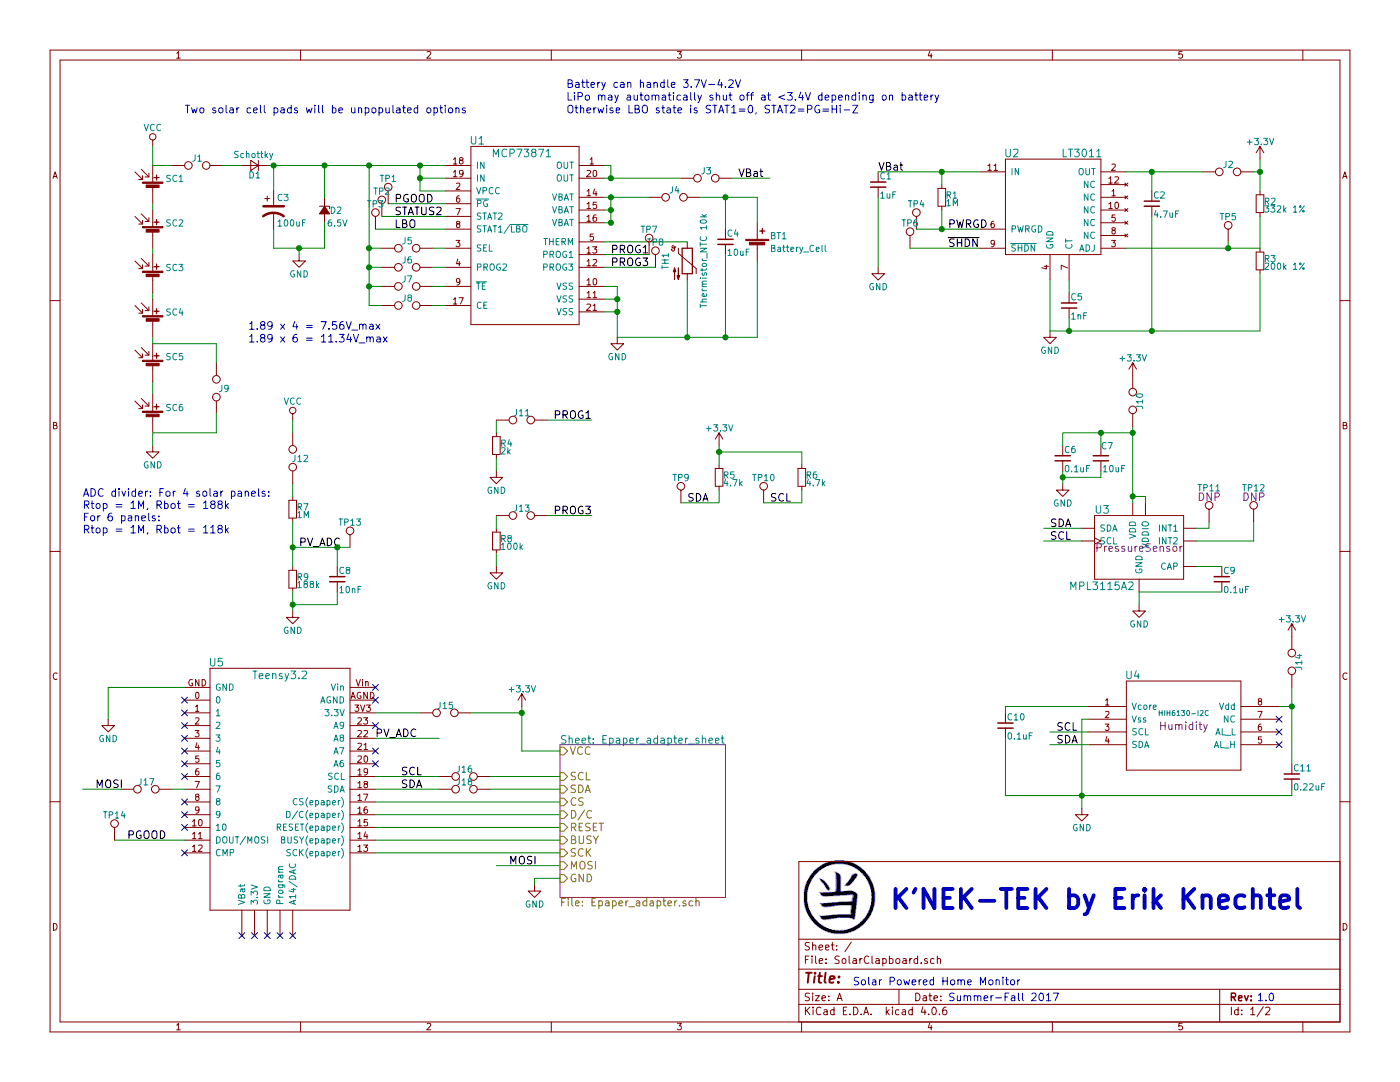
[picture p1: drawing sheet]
EESchema Schematic File Version 2
LIBS:SolarClapboard-rescue
LIBS:power
LIBS:device
LIBS:transistors
LIBS:conn
LIBS:linear
LIBS:regul
LIBS:74xx
LIBS:cmos4000
LIBS:adc-dac
LIBS:memory
LIBS:xilinx
LIBS:microcontrollers
LIBS:dsp
LIBS:microchip
LIBS:analog_switches
LIBS:motorola
LIBS:texas
LIBS:intel
LIBS:audio
LIBS:interface
LIBS:digital-audio
LIBS:philips
LIBS:display
LIBS:cypress
LIBS:siliconi
LIBS:opto
LIBS:atmel
LIBS:contrib
LIBS:valves
LIBS:74xgxx
LIBS:ac-dc
LIBS:actel
LIBS:allegro
LIBS:Altera
LIBS:analog_devices
LIBS:battery_management
LIBS:bbd
LIBS:bosch
LIBS:brooktre
LIBS:cmos_ieee
LIBS:dc-dc
LIBS:diode
LIBS:elec-unifil
LIBS:ESD_Protection
LIBS:ftdi
LIBS:gennum
LIBS:graphic
LIBS:hc11
LIBS:ir
LIBS:Lattice
LIBS:leds
LIBS:logo
LIBS:maxim
LIBS:mechanical
LIBS:microchip_dspic33dsc
LIBS:microchip_pic10mcu
LIBS:microchip_pic12mcu
LIBS:microchip_pic16mcu
LIBS:microchip_pic18mcu
LIBS:microchip_pic24mcu
LIBS:microchip_pic32mcu
LIBS:modules
LIBS:motor_drivers
LIBS:motors
LIBS:msp430
LIBS:nordicsemi
LIBS:nxp
LIBS:nxp_armmcu
LIBS:onsemi
LIBS:Oscillators
LIBS:Power_Management
LIBS:powerint
LIBS:pspice
LIBS:references
LIBS:relays
LIBS:rfcom
LIBS:sensors
LIBS:silabs
LIBS:stm8
LIBS:stm32
LIBS:supertex
LIBS:switches
LIBS:transf
LIBS:triac_thyristor
LIBS:ttl_ieee
LIBS:video
LIBS:wiznet
LIBS:Worldsemi
LIBS:Xicor
LIBS:zetex
LIBS:Zilog
LIBS:mpl3115a2
LIBS:HIH6130-I2C
LIBS:ltc3588-cache
LIBS:hmc5883l
LIBS:teensy32_epaper
LIBS:EPD215
LIBS:SolarClapboard-cache
EELAYER 25 0
EELAYER END
$Descr A 11000 8500
encoding utf-8
Sheet 1 2
Title ""
Date ""
Rev ""
Comp ""
Comment1 ""
Comment2 ""
Comment3 ""
Comment4 ""
$EndDescr
$Comp
L MPL3115A2 U3
U 1 1
P 8950 4300
F 0 "U3" H 8600 4600 60  0000 L CNN
F 1 "MPL3115A2" H 8400 4000 60  0000 L CNN
F 2 "CustomFootprints:LGA-8_3x5mm_Pitch1.25mm_handsolder" H 10200 2550 60  0001 C CNN
F 3 "" H 10200 2550 60  0000 C CNN
F 4 "PressureSensor" H 8950 4300 60  0000 C CNN "Field4"
	1    8950 4300
	1    0    0    -1  
$EndComp
$Comp
L HIH6130-I2C U4
U 1 1
P 9300 5700
F 0 "U4" H 8900 6100 60  0000 C CNN
F 1 "HIH6130-I2C" H 9300 5800 40  0000 C CNN
F 2 "Housings_SOIC:SO-8_5.3x6.2mm_Pitch1.27mm" H 9300 5700 25  0001 C CNN
F 3 "DOCUMENTATION" H 9300 5700 25  0001 C CNN
F 4 "Humidity" H 9300 5700 60  0000 C CNN "Field4"
	1    9300 5700
	1    0    0    -1  
$EndComp
$Comp
L GND #PWR01
U 1 1
P 8950 4750
F 0 "#PWR01" H 8950 4500 50  0001 C CNN
F 1 "GND" H 8950 4600 50  0000 C CNN
F 2 "" H 8950 4750 50  0001 C CNN
F 3 "" H 8950 4750 50  0001 C CNN
	1    8950 4750
	1    0    0    -1  
$EndComp
$Comp
L Solar_Cell SC1
U 1 1
P 1200 1500
F 0 "SC1" H 1300 1600 50  0000 L CNN
F 1 "Solar_Cell" H 1300 1500 50  0001 L CNN
F 2 "CustomFootprints:MONO_SOLAR_CELL_22MMx7MM_KXOB22-04X3F" V 1200 1560 50  0001 C CNN
F 3 "IXYS SLMD480H12L" H 1600 1400 50  0001 C CNN
F 4 "1.89V" H 1200 1500 60  0001 C CNN "Max_Voltage"
F 5 "15mA" H 1200 1500 60  0001 C CNN "Max_Current"
F 6 "KXOB22-04X3F" H 1200 1500 50  0001 C CNN "MFG_PN"
	1    1200 1500
	1    0    0    -1  
$EndComp
Text Notes 6700 7750 0    60   ~ 0
Solar Powered Home Monitor
Text Notes 7450 7875 0    60   ~ 0
Summer-Fall 2017
Text Notes 7000 7150 0    150  ~ 30
K'NEK-TEK by Erik Knechtel
$Comp
L Teensy3.2 U5
U 1 1
P 2200 6150
F 0 "U5" H 1700 7100 60  0000 C CNN
F 1 "Teensy3.2" H 2200 7000 60  0000 C CNN
F 2 "CustomFootprints:Teensy_Header_Straight_2x14_Pitch2.54mm" H 1700 7100 60  0001 C CNN
F 3 "" H 1700 7100 60  0001 C CNN
	1    2200 6150
	1    0    0    -1  
$EndComp
Wire Wire Line
	2950 6300 4400 6300
Wire Wire Line
	2950 6400 4400 6400
Wire Wire Line
	2950 6500 4400 6500
Wire Wire Line
	1450 6600 900  6600
Text Label 1000 6600 0    60   ~ 0
PGOOD
Wire Wire Line
	4400 6800 3900 6800
Text Label 4000 6800 0    60   ~ 0
MOSI
Text Label 750  6200 0    60   ~ 0
MOSI
Wire Wire Line
	2950 5800 3450 5800
Wire Wire Line
	850  5400 1450 5400
Text Label 2950 5800 0    60   ~ 0
PV_ADC
NoConn ~ 1900 7350
NoConn ~ 2000 7350
NoConn ~ 2100 7350
NoConn ~ 2200 7350
NoConn ~ 2300 7350
NoConn ~ 1450 6500
NoConn ~ 1450 6400
NoConn ~ 1450 6300
NoConn ~ 1450 6100
NoConn ~ 1450 5900
NoConn ~ 1450 5800
NoConn ~ 1450 5700
NoConn ~ 1450 5600
NoConn ~ 2950 5400
NoConn ~ 2950 5500
NoConn ~ 2950 5700
NoConn ~ 2950 5900
NoConn ~ 2950 6000
Text Label 3900 6100 0    60   ~ 0
SCL
Text Label 3900 6200 0    60   ~ 0
SDA
Wire Wire Line
	8500 4150 8200 4150
Wire Wire Line
	8500 4250 8200 4250
Wire Wire Line
	8550 5750 8250 5750
Wire Wire Line
	8550 5850 8250 5850
Wire Wire Line
	10050 5550 10150 5550
Wire Wire Line
	10150 5400 10150 6000
Wire Wire Line
	8550 5650 8500 5650
Wire Wire Line
	8500 5650 8500 6350
Text Label 8300 5750 0    60   ~ 0
SCL
Text Label 8300 5850 0    60   ~ 0
SDA
Text Label 8250 4150 0    60   ~ 0
SDA
Text Label 8250 4250 0    60   ~ 0
SCL
Wire Wire Line
	8950 4750 8950 4650
NoConn ~ 10050 5650
NoConn ~ 10050 5750
NoConn ~ 10050 5850
Text Notes 9875 7875 0    60   ~ 0
1.0
Wire Wire Line
	850  5400 850  5650
NoConn ~ 1450 6700
NoConn ~ 1450 6000
$Comp
L MCP73871-RESCUE-SolarClapboard U1
U 1 1
P 4050 1000
F 0 "U1" H 3750 900 60  0000 C CNN
F 1 "MCP73871" H 4100 800 60  0000 C CNN
F 2 "Housings_DFN_QFN:QFN-20-1EP_4x4mm_Pitch0.5mm" H 4050 1000 60  0001 C CNN
F 3 "" H 4050 1000 60  0001 C CNN
	1    4050 1000
	1    0    0    -1  
$EndComp
Wire Wire Line
	3500 1400 3300 1400
Wire Wire Line
	2900 1300 2900 2400
Connection ~ 2900 1300
Wire Wire Line
	3300 1500 3500 1500
Wire Wire Line
	4750 2450 4850 2450
Wire Wire Line
	4850 2250 4850 2650
Wire Wire Line
	4750 2350 4850 2350
Connection ~ 4850 2450
Wire Wire Line
	4750 2250 4850 2250
Connection ~ 4850 2350
Wire Wire Line
	1200 2300 1200 2350
$Comp
L Battery_Cell BT1
U 1 1
P 5950 1950
F 0 "BT1" H 6050 2050 50  0000 L CNN
F 1 "Battery_Cell" H 6050 1950 50  0000 L CNN
F 2 "Connectors_JST:JST_PH_S2B-PH-SM4-TB_02x2.00mm_Angled" V 5950 2010 50  0001 C CNN
F 3 "" V 5950 2010 50  0001 C CNN
	1    5950 1950
	1    0    0    -1  
$EndComp
Wire Wire Line
	4750 1650 4800 1650
Wire Wire Line
	4800 1550 4800 1750
Connection ~ 4800 1750
Connection ~ 4800 1650
Connection ~ 4800 1550
Wire Wire Line
	4750 1300 4800 1300
Wire Wire Line
	4800 1300 4800 1400
Wire Wire Line
	4750 1400 5350 1400
Connection ~ 4800 1400
Text Label 5800 1400 0    60   ~ 0
VBat
$Comp
L Thermistor_NTC TH1
U 1 1
P 5400 2050
F 0 "TH1" V 5225 2050 50  0000 C CNN
F 1 "Thermistor_NTC 10k" V 5525 2050 50  0000 C CNN
F 2 "Resistors_THT:R_Axial_DIN0204_L3.6mm_D1.6mm_P2.54mm_Vertical" H 5400 2100 50  0001 C CNN
F 3 "" H 5400 2100 50  0001 C CNN
	1    5400 2050
	1    0    0    -1  
$EndComp
Wire Wire Line
	4800 1750 4750 1750
Wire Wire Line
	5950 1550 5950 1750
Wire Wire Line
	4750 1900 5400 1900
Wire Wire Line
	5400 2200 5400 2650
Wire Wire Line
	4850 2650 5950 2650
Wire Wire Line
	5950 2650 5950 2050
Connection ~ 5400 2650
$Comp
L CP1 C3
U 1 1
P 2150 1650
F 0 "C3" H 2175 1750 50  0000 L CNN
F 1 "100uF" H 2175 1550 50  0000 L CNN
F 2 "Capacitors_THT:CP_Radial_D5.0mm_P2.00mm" H 2150 1650 50  0001 C CNN
F 3 "" H 2150 1650 50  0001 C CNN
	1    2150 1650
	1    0    0    -1  
$EndComp
$Comp
L D_Zener_Small_ALT D2
U 1 1
P 2550 1650
F 0 "D2" V 2550 1740 50  0000 C CNN
F 1 "6.5V" V 2650 1750 50  0000 C CNN
F 2 "Diodes_SMD:D_SOD-323_HandSoldering" V 2550 1650 50  0001 C CNN
F 3 "" V 2550 1650 50  0001 C CNN
F 4 "DDZ6V8ASF-7" V 2550 1650 60  0001 C CNN "MFG_PN"
	1    2550 1650
	0    1    1    0   
$EndComp
Connection ~ 2350 1950
Connection ~ 2900 2250
Connection ~ 2900 2100
Connection ~ 2900 1950
Wire Wire Line
	3300 1300 3300 1500
Connection ~ 3300 1400
Connection ~ 3300 1300
Wire Wire Line
	3500 1600 3050 1600
Text Label 3100 1600 0    60   ~ 0
PGOOD
Wire Wire Line
	3000 1700 3500 1700
Wire Wire Line
	2950 1800 3500 1800
Text Label 3100 1700 0    60   ~ 0
STATUS2
Text Label 3100 1800 0    60   ~ 0
LBO
$Comp
L R_Small R7
U 1 1
P 2300 4000
F 0 "R7" H 2330 4020 50  0000 L CNN
F 1 "1M" H 2330 3960 50  0000 L CNN
F 2 "Resistors_SMD:R_1206_HandSoldering" H 2300 4000 50  0001 C CNN
F 3 "" H 2300 4000 50  0001 C CNN
	1    2300 4000
	1    0    0    -1  
$EndComp
$Comp
L R_Small R9
U 1 1
P 2300 4550
F 0 "R9" H 2330 4570 50  0000 L CNN
F 1 "188k" H 2330 4510 50  0000 L CNN
F 2 "Resistors_SMD:R_1206_HandSoldering" H 2300 4550 50  0001 C CNN
F 3 "" H 2300 4550 50  0001 C CNN
	1    2300 4550
	1    0    0    -1  
$EndComp
Wire Wire Line
	2300 4100 2300 4450
Wire Wire Line
	2300 4650 2300 4800
$Comp
L VCC #PWR02
U 1 1
P 1200 1150
F 0 "#PWR02" H 1200 1000 50  0001 C CNN
F 1 "VCC" H 1200 1300 50  0000 C CNN
F 2 "" H 1200 1150 50  0001 C CNN
F 3 "" H 1200 1150 50  0001 C CNN
	1    1200 1150
	1    0    0    -1  
$EndComp
$Comp
L VCC #PWR03
U 1 1
P 2300 3300
F 0 "#PWR03" H 2300 3150 50  0001 C CNN
F 1 "VCC" H 2300 3450 50  0000 C CNN
F 2 "" H 2300 3300 50  0001 C CNN
F 3 "" H 2300 3300 50  0001 C CNN
	1    2300 3300
	1    0    0    -1  
$EndComp
Wire Wire Line
	2300 4300 2750 4300
Connection ~ 2300 4300
Text Label 2350 4300 0    60   ~ 0
PV_ADC
$Comp
L C_Small C4
U 1 1
P 5700 1900
F 0 "C4" H 5710 1970 50  0000 L CNN
F 1 "10uF" H 5710 1820 50  0000 L CNN
F 2 "Capacitors_THT:CP_Radial_D5.0mm_P2.00mm" H 5700 1900 50  0001 C CNN
F 3 "" H 5700 1900 50  0001 C CNN
	1    5700 1900
	1    0    0    -1  
$EndComp
Wire Wire Line
	5700 1800 5700 1550
Connection ~ 5700 1550
Wire Wire Line
	5700 2000 5700 2650
Connection ~ 5700 2650
$Sheet
S 4400 5850 1300 1200
U 59C3E829
F0 "Epaper_adapter_sheet" 60
F1 "Epaper_adapter.sch" 60
F2 "GND" I L 4400 6900 60 
F3 "SCL" I L 4400 6100 60 
F4 "SDA" I L 4400 6200 60 
F5 "CS" I L 4400 6300 60 
F6 "D/C" I L 4400 6400 60 
F7 "RESET" I L 4400 6500 60 
F8 "BUSY" I L 4400 6600 60 
F9 "SCK" I L 4400 6700 60 
F10 "MOSI" I L 4400 6800 60 
F11 "VCC" I L 4400 5900 60 
$EndSheet
$Comp
L GND #PWR04
U 1 1
P 8500 6350
F 0 "#PWR04" H 8500 6100 50  0001 C CNN
F 1 "GND" H 8500 6200 50  0000 C CNN
F 2 "" H 8500 6350 50  0001 C CNN
F 3 "" H 8500 6350 50  0001 C CNN
	1    8500 6350
	1    0    0    -1  
$EndComp
$Comp
L GND #PWR05
U 1 1
P 850 5650
F 0 "#PWR05" H 850 5400 50  0001 C CNN
F 1 "GND" H 850 5500 50  0000 C CNN
F 2 "" H 850 5650 50  0001 C CNN
F 3 "" H 850 5650 50  0001 C CNN
	1    850  5650
	1    0    0    -1  
$EndComp
$Comp
L GND #PWR06
U 1 1
P 4200 6950
F 0 "#PWR06" H 4200 6700 50  0001 C CNN
F 1 "GND" H 4200 6800 50  0000 C CNN
F 2 "" H 4200 6950 50  0001 C CNN
F 3 "" H 4200 6950 50  0001 C CNN
	1    4200 6950
	1    0    0    -1  
$EndComp
$Comp
L GND #PWR07
U 1 1
P 2300 4800
F 0 "#PWR07" H 2300 4550 50  0001 C CNN
F 1 "GND" H 2300 4650 50  0000 C CNN
F 2 "" H 2300 4800 50  0001 C CNN
F 3 "" H 2300 4800 50  0001 C CNN
	1    2300 4800
	1    0    0    -1  
$EndComp
$Comp
L GND #PWR08
U 1 1
P 4850 2650
F 0 "#PWR08" H 4850 2400 50  0001 C CNN
F 1 "GND" H 4850 2500 50  0000 C CNN
F 2 "" H 4850 2650 50  0001 C CNN
F 3 "" H 4850 2650 50  0001 C CNN
	1    4850 2650
	1    0    0    -1  
$EndComp
$Comp
L GND #PWR09
U 1 1
P 2350 2000
F 0 "#PWR09" H 2350 1750 50  0001 C CNN
F 1 "GND" H 2350 1850 50  0000 C CNN
F 2 "" H 2350 2000 50  0001 C CNN
F 3 "" H 2350 2000 50  0001 C CNN
	1    2350 2000
	1    0    0    -1  
$EndComp
$Comp
L GND #PWR010
U 1 1
P 1200 3500
F 0 "#PWR010" H 1200 3250 50  0001 C CNN
F 1 "GND" H 1200 3350 50  0000 C CNN
F 2 "" H 1200 3500 50  0001 C CNN
F 3 "" H 1200 3500 50  0001 C CNN
	1    1200 3500
	1    0    0    -1  
$EndComp
Text Notes 4450 700  0    60   ~ 0
Battery can handle 3.7V-4.2V
$Comp
L D_Small D1
U 1 1
P 2000 1300
F 0 "D1" H 1950 1380 50  0000 L CNN
F 1 "Schottky" H 1850 1220 50  0000 L CNN
F 2 "Diodes_SMD:D_SOD-323_HandSoldering" V 2000 1300 50  0001 C CNN
F 3 "" V 2000 1300 50  0001 C CNN
F 4 "CUS08F30,H3F" H 2000 1300 60  0001 C CNN "MFG_PN"
	1    2000 1300
	-1   0    0    1   
$EndComp
Wire Wire Line
	4100 5550 4100 5900
Wire Wire Line
	4100 5900 4400 5900
Wire Wire Line
	2950 6600 4400 6600
Wire Wire Line
	2950 6700 4400 6700
Wire Wire Line
	4200 6950 4200 6900
Wire Wire Line
	4200 6900 4400 6900
Wire Wire Line
	8900 3350 8900 3950
Wire Wire Line
	9000 3950 9000 3900
Wire Wire Line
	9000 3900 8900 3900
Connection ~ 8900 3900
$Comp
L TEST_1P TP11
U 1 1
P 9500 4100
F 0 "TP11" H 9500 4370 50  0000 C CNN
F 1 "TEST_1P" H 9500 4300 50  0001 C CNN
F 2 "CustomFootprints:TestPointHole" H 9700 4100 50  0001 C CNN
F 3 "" H 9700 4100 50  0001 C CNN
F 4 "DNP" H 9500 4300 60  0000 C CNN "DNP"
	1    9500 4100
	1    0    0    -1  
$EndComp
Wire Wire Line
	9400 4150 9500 4150
Wire Wire Line
	9500 4150 9500 4100
Wire Wire Line
	9400 4250 9850 4250
Wire Wire Line
	9850 4250 9850 4100
$Comp
L C_Small C9
U 1 1
P 9600 4550
F 0 "C9" H 9610 4620 50  0000 L CNN
F 1 "0.1uF" H 9610 4470 50  0000 L CNN
F 2 "Capacitors_SMD:C_1206_HandSoldering" H 9600 4550 50  0001 C CNN
F 3 "" H 9600 4550 50  0001 C CNN
	1    9600 4550
	1    0    0    -1  
$EndComp
Wire Wire Line
	9600 4450 9400 4450
Wire Wire Line
	8950 4650 9600 4650
$Comp
L C_Small C7
U 1 1
P 8650 3600
F 0 "C7" H 8650 3700 50  0000 L CNN
F 1 "10uF" H 8660 3520 50  0000 L CNN
F 2 "Capacitors_THT:CP_Radial_D5.0mm_P2.00mm" H 8650 3600 50  0001 C CNN
F 3 "" H 8650 3600 50  0001 C CNN
	1    8650 3600
	1    0    0    -1  
$EndComp
$Comp
L C_Small C6
U 1 1
P 8350 3600
F 0 "C6" H 8360 3670 50  0000 L CNN
F 1 "0.1uF" H 8360 3520 50  0000 L CNN
F 2 "Capacitors_SMD:C_1206_HandSoldering" H 8350 3600 50  0001 C CNN
F 3 "" H 8350 3600 50  0001 C CNN
	1    8350 3600
	1    0    0    -1  
$EndComp
$Comp
L GND #PWR011
U 1 1
P 8350 3800
F 0 "#PWR011" H 8350 3550 50  0001 C CNN
F 1 "GND" H 8350 3650 50  0000 C CNN
F 2 "" H 8350 3800 50  0001 C CNN
F 3 "" H 8350 3800 50  0001 C CNN
	1    8350 3800
	1    0    0    -1  
$EndComp
Wire Wire Line
	8350 3700 8350 3800
Wire Wire Line
	8350 3500 8350 3400
Wire Wire Line
	8350 3400 8900 3400
Connection ~ 8900 3400
Wire Wire Line
	8650 3500 8650 3400
Connection ~ 8650 3400
Wire Wire Line
	8350 3750 8650 3750
Wire Wire Line
	8650 3750 8650 3700
Connection ~ 8350 3750
$Comp
L R_Small R5
U 1 1
P 5650 3750
F 0 "R5" H 5680 3770 50  0000 L CNN
F 1 "4.7k" H 5680 3710 50  0000 L CNN
F 2 "Resistors_SMD:R_1206_HandSoldering" H 5650 3750 50  0001 C CNN
F 3 "" H 5650 3750 50  0001 C CNN
	1    5650 3750
	1    0    0    -1  
$EndComp
$Comp
L R_Small R6
U 1 1
P 6300 3750
F 0 "R6" H 6330 3770 50  0000 L CNN
F 1 "4.7k" H 6330 3710 50  0000 L CNN
F 2 "Resistors_SMD:R_1206_HandSoldering" H 6300 3750 50  0001 C CNN
F 3 "" H 6300 3750 50  0001 C CNN
	1    6300 3750
	1    0    0    -1  
$EndComp
Wire Wire Line
	5650 3850 5650 3950
Wire Wire Line
	5650 3950 5350 3950
Wire Wire Line
	6300 3950 6000 3950
Wire Wire Line
	5650 3650 5650 3500
Wire Wire Line
	5650 3550 6300 3550
Connection ~ 5650 3550
Text Label 5400 3950 0    60   ~ 0
SDA
Text Label 6050 3950 0    60   ~ 0
SCL
$Comp
L C_Small C10
U 1 1
P 7900 5700
F 0 "C10" H 7910 5770 50  0000 L CNN
F 1 "0.1uF" H 7910 5620 50  0000 L CNN
F 2 "Capacitors_SMD:C_1206_HandSoldering" H 7900 5700 50  0001 C CNN
F 3 "" H 7900 5700 50  0001 C CNN
	1    7900 5700
	1    0    0    -1  
$EndComp
$Comp
L C_Small C11
U 1 1
P 10150 6100
F 0 "C11" H 10160 6170 50  0000 L CNN
F 1 "0.22uF" H 10160 6020 50  0000 L CNN
F 2 "Capacitors_SMD:C_1206_HandSoldering" H 10150 6100 50  0001 C CNN
F 3 "" H 10150 6100 50  0001 C CNN
	1    10150 6100
	1    0    0    -1  
$EndComp
Connection ~ 10150 5550
Wire Wire Line
	10150 6250 10150 6200
Wire Wire Line
	7900 6250 10150 6250
Connection ~ 8500 6250
Wire Wire Line
	8550 5550 7900 5550
Wire Wire Line
	7900 5550 7900 5600
Wire Wire Line
	7900 5800 7900 6250
Wire Wire Line
	2300 3800 2300 3900
Wire Wire Line
	1200 1600 1200 1650
Wire Wire Line
	1200 1950 1200 2000
Wire Wire Line
	1200 2650 1200 2700
Wire Wire Line
	1200 3000 1200 3100
Wire Wire Line
	1200 3400 1200 3500
Text Notes 1450 900  0    60   ~ 0
Two solar cell pads will be unpopulated options
$Comp
L LT3011 U2
U 1 1
P 8400 1750
F 0 "U2" H 7950 2300 60  0000 C CNN
F 1 "LT3011" H 8500 2300 60  0000 C CNN
F 2 "Housings_SSOP:MSOP-12_3x4mm_Pitch0.65mm" H 8000 1750 60  0001 C CNN
F 3 "" H 8000 1750 60  0001 C CNN
	1    8400 1750
	1    0    0    -1  
$EndComp
$Comp
L GND #PWR012
U 1 1
P 8250 2600
F 0 "#PWR012" H 8250 2350 50  0001 C CNN
F 1 "GND" H 8250 2450 50  0000 C CNN
F 2 "" H 8250 2600 50  0001 C CNN
F 3 "" H 8250 2600 50  0001 C CNN
	1    8250 2600
	1    0    0    -1  
$EndComp
$Comp
L C_Small C5
U 1 1
P 8400 2400
F 0 "C5" H 8410 2470 50  0000 L CNN
F 1 "1nF" H 8410 2320 50  0000 L CNN
F 2 "Capacitors_SMD:C_1206_HandSoldering" H 8400 2400 50  0001 C CNN
F 3 "" H 8400 2400 50  0001 C CNN
	1    8400 2400
	1    0    0    -1  
$EndComp
$Comp
L C_Small C1
U 1 1
P 6900 1450
F 0 "C1" H 6910 1520 50  0000 L CNN
F 1 "1uF" H 6910 1370 50  0000 L CNN
F 2 "Capacitors_SMD:C_1206_HandSoldering" H 6900 1450 50  0001 C CNN
F 3 "" H 6900 1450 50  0001 C CNN
	1    6900 1450
	1    0    0    -1  
$EndComp
$Comp
L C_Small C2
U 1 1
P 9050 1600
F 0 "C2" H 9060 1670 50  0000 L CNN
F 1 "4.7uF" H 9060 1520 50  0000 L CNN
F 2 "Capacitors_SMD:C_1206_HandSoldering" H 9050 1600 50  0001 C CNN
F 3 "" H 9050 1600 50  0001 C CNN
	1    9050 1600
	1    0    0    -1  
$EndComp
$Comp
L R_Small R2
U 1 1
P 9900 1600
F 0 "R2" H 9930 1620 50  0000 L CNN
F 1 "332k 1%" H 9930 1560 50  0000 L CNN
F 2 "Resistors_SMD:R_1206_HandSoldering" H 9900 1600 50  0001 C CNN
F 3 "" H 9900 1600 50  0001 C CNN
	1    9900 1600
	1    0    0    -1  
$EndComp
$Comp
L R_Small R3
U 1 1
P 9900 2050
F 0 "R3" H 9930 2070 50  0000 L CNN
F 1 "200k 1%" H 9930 2010 50  0000 L CNN
F 2 "Resistors_SMD:R_1206_HandSoldering" H 9900 2050 50  0001 C CNN
F 3 "" H 9900 2050 50  0001 C CNN
	1    9900 2050
	1    0    0    -1  
$EndComp
Wire Wire Line
	6900 1350 7700 1350
$Comp
L GND #PWR013
U 1 1
P 6900 2100
F 0 "#PWR013" H 6900 1850 50  0001 C CNN
F 1 "GND" H 6900 1950 50  0000 C CNN
F 2 "" H 6900 2100 50  0001 C CNN
F 3 "" H 6900 2100 50  0001 C CNN
	1    6900 2100
	1    0    0    -1  
$EndComp
Wire Wire Line
	6900 1550 6900 2100
Wire Wire Line
	8850 1350 9450 1350
Wire Wire Line
	8250 2600 9900 2600
Wire Wire Line
	8400 2300 8400 2200
Wire Wire Line
	8250 2600 8250 2200
Wire Wire Line
	8400 2500 8400 2600
Connection ~ 8400 2600
Wire Wire Line
	9900 1250 9900 1500
Wire Wire Line
	9900 1950 9900 1700
Wire Wire Line
	9900 2600 9900 2150
$Comp
L R_Small R4
U 1 1
P 3900 3500
F 0 "R4" H 3930 3520 50  0000 L CNN
F 1 "2k" H 3930 3460 50  0000 L CNN
F 2 "Resistors_SMD:R_1206_HandSoldering" H 3900 3500 50  0001 C CNN
F 3 "" H 3900 3500 50  0001 C CNN
	1    3900 3500
	1    0    0    -1  
$EndComp
$Comp
L R_Small R8
U 1 1
P 3900 4250
F 0 "R8" H 3930 4270 50  0000 L CNN
F 1 "100k" H 3930 4210 50  0000 L CNN
F 2 "Resistors_SMD:R_1206_HandSoldering" H 3900 4250 50  0001 C CNN
F 3 "" H 3900 4250 50  0001 C CNN
	1    3900 4250
	1    0    0    -1  
$EndComp
$Comp
L GND #PWR014
U 1 1
P 3900 3700
F 0 "#PWR014" H 3900 3450 50  0001 C CNN
F 1 "GND" H 3900 3550 50  0000 C CNN
F 2 "" H 3900 3700 50  0001 C CNN
F 3 "" H 3900 3700 50  0001 C CNN
	1    3900 3700
	1    0    0    -1  
$EndComp
Wire Wire Line
	3900 3600 3900 3700
Wire Wire Line
	3900 4450 3900 4350
Wire Wire Line
	3900 4150 3900 4050
Wire Wire Line
	3900 3400 3900 3300
Wire Wire Line
	4750 2000 5100 2000
Wire Wire Line
	4750 2100 5150 2100
Text Label 4800 2000 0    60   ~ 0
PROG1
Text Label 4800 2100 0    60   ~ 0
PROG3
Text Label 4350 3300 0    60   ~ 0
PROG1
Text Label 4350 4050 0    60   ~ 0
PROG3
$Comp
L TEST_1P TP14
U 1 1
P 900 6600
F 0 "TP14" H 900 6800 50  0000 C CNN
F 1 "TEST_1P" H 900 6800 50  0001 C CNN
F 2 "CustomFootprints:TestPointHole" H 1100 6600 50  0001 C CNN
F 3 "" H 1100 6600 50  0001 C CNN
	1    900  6600
	1    0    0    -1  
$EndComp
$Comp
L TEST_2P J2
U 1 1
P 9650 1350
F 0 "J2" H 9650 1410 50  0000 C CNN
F 1 "TEST_2P" H 9650 1280 50  0001 C CNN
F 2 "Measurement_Points:Test_Point_2Pads" H 9650 1350 50  0001 C CNN
F 3 "" H 9650 1350 50  0001 C CNN
	1    9650 1350
	1    0    0    -1  
$EndComp
$Comp
L +3.3V #PWR015
U 1 1
P 10150 5000
F 0 "#PWR015" H 10150 4850 50  0001 C CNN
F 1 "+3.3V" H 10150 5140 50  0000 C CNN
F 2 "" H 10150 5000 50  0001 C CNN
F 3 "" H 10150 5000 50  0001 C CNN
	1    10150 5000
	1    0    0    -1  
$EndComp
$Comp
L +3.3V #PWR016
U 1 1
P 9900 1250
F 0 "#PWR016" H 9900 1100 50  0001 C CNN
F 1 "+3.3V" H 9900 1390 50  0000 C CNN
F 2 "" H 9900 1250 50  0001 C CNN
F 3 "" H 9900 1250 50  0001 C CNN
	1    9900 1250
	1    0    0    -1  
$EndComp
Connection ~ 9900 1350
$Comp
L +3.3V #PWR017
U 1 1
P 8900 2950
F 0 "#PWR017" H 8900 2800 50  0001 C CNN
F 1 "+3.3V" H 8900 3090 50  0000 C CNN
F 2 "" H 8900 2950 50  0001 C CNN
F 3 "" H 8900 2950 50  0001 C CNN
	1    8900 2950
	1    0    0    -1  
$EndComp
$Comp
L +3.3V #PWR018
U 1 1
P 5650 3500
F 0 "#PWR018" H 5650 3350 50  0001 C CNN
F 1 "+3.3V" H 5650 3640 50  0000 C CNN
F 2 "" H 5650 3500 50  0001 C CNN
F 3 "" H 5650 3500 50  0001 C CNN
	1    5650 3500
	1    0    0    -1  
$EndComp
$Comp
L +3.3V #PWR019
U 1 1
P 4100 5550
F 0 "#PWR019" H 4100 5400 50  0001 C CNN
F 1 "+3.3V" H 4100 5690 50  0000 C CNN
F 2 "" H 4100 5550 50  0001 C CNN
F 3 "" H 4100 5550 50  0001 C CNN
	1    4100 5550
	1    0    0    -1  
$EndComp
Connection ~ 4100 5600
Wire Wire Line
	9050 1500 9050 1350
Connection ~ 9050 1350
Wire Wire Line
	9050 1700 9050 2600
Connection ~ 9050 2600
Wire Wire Line
	8850 1950 9900 1950
Wire Wire Line
	9850 1350 9900 1350
$Comp
L TEST_2P J15
U 1 1
P 3500 5600
F 0 "J15" H 3500 5660 50  0000 C CNN
F 1 "TEST_2P" H 3500 5530 50  0001 C CNN
F 2 "Measurement_Points:Test_Point_2Pads" H 3500 5600 50  0001 C CNN
F 3 "" H 3500 5600 50  0001 C CNN
	1    3500 5600
	1    0    0    -1  
$EndComp
Wire Wire Line
	3700 5600 4100 5600
Wire Wire Line
	3300 5600 2950 5600
$Comp
L TEST_2P J3
U 1 1
P 5550 1400
F 0 "J3" H 5550 1460 50  0000 C CNN
F 1 "TEST_2P" H 5550 1330 50  0001 C CNN
F 2 "Measurement_Points:Test_Point_2Pads" H 5550 1400 50  0001 C CNN
F 3 "" H 5550 1400 50  0001 C CNN
	1    5550 1400
	1    0    0    -1  
$EndComp
Wire Wire Line
	5750 1400 6050 1400
$Comp
L TEST_2P J1
U 1 1
P 1550 1300
F 0 "J1" H 1550 1360 50  0000 C CNN
F 1 "TEST_2P" H 1550 1230 50  0001 C CNN
F 2 "Measurement_Points:Test_Point_2Pads" H 1550 1300 50  0001 C CNN
F 3 "" H 1550 1300 50  0001 C CNN
	1    1550 1300
	1    0    0    -1  
$EndComp
Wire Wire Line
	2150 1800 2150 1950
Wire Wire Line
	2350 1950 2350 2000
Wire Wire Line
	2150 1500 2150 1300
Wire Wire Line
	2100 1300 3500 1300
Connection ~ 2150 1300
Text Notes 4450 800  0    60   ~ 0
LiPo may automatically shut off at <3.4V depending on battery
Text Notes 4450 900  0    60   ~ 0
Otherwise LBO state is STAT1=0, STAT2=PG=Hi-Z
$Comp
L TEST_1P TP1
U 1 1
P 3050 1600
F 0 "TP1" H 3050 1800 50  0000 C CNN
F 1 "TEST_1P" H 3050 1800 50  0001 C CNN
F 2 "CustomFootprints:TestPointHole" H 3250 1600 50  0001 C CNN
F 3 "" H 3250 1600 50  0001 C CNN
	1    3050 1600
	1    0    0    -1  
$EndComp
$Comp
L TEST_1P TP2
U 1 1
P 3000 1700
F 0 "TP2" H 3000 1900 50  0000 C CNN
F 1 "TEST_1P" H 3000 1900 50  0001 C CNN
F 2 "CustomFootprints:TestPointHole" H 3200 1700 50  0001 C CNN
F 3 "" H 3200 1700 50  0001 C CNN
	1    3000 1700
	1    0    0    -1  
$EndComp
$Comp
L TEST_1P TP3
U 1 1
P 2950 1800
F 0 "TP3" H 2950 2000 50  0000 C CNN
F 1 "TEST_1P" H 2950 2000 50  0001 C CNN
F 2 "CustomFootprints:TestPointHole" H 3150 1800 50  0001 C CNN
F 3 "" H 3150 1800 50  0001 C CNN
	1    2950 1800
	1    0    0    -1  
$EndComp
Wire Wire Line
	1200 1300 1200 1150
$Comp
L TEST_2P J5
U 1 1
P 3200 1950
F 0 "J5" H 3200 2010 50  0000 C CNN
F 1 "TEST_2P" H 3200 1880 50  0001 C CNN
F 2 "Measurement_Points:Test_Point_2Pads" H 3200 1950 50  0001 C CNN
F 3 "" H 3200 1950 50  0001 C CNN
	1    3200 1950
	1    0    0    -1  
$EndComp
$Comp
L TEST_2P J6
U 1 1
P 3200 2100
F 0 "J6" H 3200 2160 50  0000 C CNN
F 1 "TEST_2P" H 3200 2030 50  0001 C CNN
F 2 "Measurement_Points:Test_Point_2Pads" H 3200 2100 50  0001 C CNN
F 3 "" H 3200 2100 50  0001 C CNN
	1    3200 2100
	1    0    0    -1  
$EndComp
$Comp
L TEST_2P J7
U 1 1
P 3200 2250
F 0 "J7" H 3200 2310 50  0000 C CNN
F 1 "TEST_2P" H 3200 2180 50  0001 C CNN
F 2 "Measurement_Points:Test_Point_2Pads" H 3200 2250 50  0001 C CNN
F 3 "" H 3200 2250 50  0001 C CNN
	1    3200 2250
	1    0    0    -1  
$EndComp
$Comp
L TEST_2P J8
U 1 1
P 3200 2400
F 0 "J8" H 3200 2460 50  0000 C CNN
F 1 "TEST_2P" H 3200 2330 50  0001 C CNN
F 2 "Measurement_Points:Test_Point_2Pads" H 3200 2400 50  0001 C CNN
F 3 "" H 3200 2400 50  0001 C CNN
	1    3200 2400
	1    0    0    -1  
$EndComp
Wire Wire Line
	3000 1950 2900 1950
Wire Wire Line
	3000 2100 2900 2100
Wire Wire Line
	3000 2250 2900 2250
Wire Wire Line
	2900 2400 3000 2400
Wire Wire Line
	3400 2400 3500 2400
Wire Wire Line
	3500 2250 3400 2250
Wire Wire Line
	3400 2100 3500 2100
Wire Wire Line
	3500 1950 3400 1950
$Comp
L TEST_2P J11
U 1 1
P 4100 3300
F 0 "J11" H 4100 3360 50  0000 C CNN
F 1 "TEST_2P" H 4100 3230 50  0001 C CNN
F 2 "Measurement_Points:Test_Point_2Pads" H 4100 3300 50  0001 C CNN
F 3 "" H 4100 3300 50  0001 C CNN
	1    4100 3300
	1    0    0    -1  
$EndComp
$Comp
L TEST_2P J13
U 1 1
P 4100 4050
F 0 "J13" H 4100 4110 50  0000 C CNN
F 1 "TEST_2P" H 4100 3980 50  0001 C CNN
F 2 "Measurement_Points:Test_Point_2Pads" H 4100 4050 50  0001 C CNN
F 3 "" H 4100 4050 50  0001 C CNN
	1    4100 4050
	1    0    0    -1  
$EndComp
$Comp
L GND #PWR020
U 1 1
P 3900 4450
F 0 "#PWR020" H 3900 4200 50  0001 C CNN
F 1 "GND" H 3900 4300 50  0000 C CNN
F 2 "" H 3900 4450 50  0001 C CNN
F 3 "" H 3900 4450 50  0001 C CNN
	1    3900 4450
	1    0    0    -1  
$EndComp
Wire Wire Line
	4300 3300 4650 3300
Wire Wire Line
	4300 4050 4650 4050
$Comp
L TEST_2P J4
U 1 1
P 5300 1550
F 0 "J4" H 5300 1610 50  0000 C CNN
F 1 "TEST_2P" H 5300 1480 50  0001 C CNN
F 2 "Measurement_Points:Test_Point_2Pads" H 5300 1550 50  0001 C CNN
F 3 "" H 5300 1550 50  0001 C CNN
	1    5300 1550
	1    0    0    -1  
$EndComp
Wire Wire Line
	4750 1550 5100 1550
Wire Wire Line
	5500 1550 5950 1550
$Comp
L TEST_1P TP13
U 1 1
P 2750 4300
F 0 "TP13" H 2750 4500 50  0000 C CNN
F 1 "TEST_1P" H 2750 4500 50  0001 C CNN
F 2 "CustomFootprints:TestPointHole" H 2950 4300 50  0001 C CNN
F 3 "" H 2950 4300 50  0001 C CNN
	1    2750 4300
	1    0    0    -1  
$EndComp
$Comp
L TEST_1P TP5
U 1 1
P 9650 1900
F 0 "TP5" H 9650 2100 50  0000 C CNN
F 1 "TEST_1P" H 9650 2100 50  0001 C CNN
F 2 "CustomFootprints:TestPointHole" H 9850 1900 50  0001 C CNN
F 3 "" H 9850 1900 50  0001 C CNN
	1    9650 1900
	1    0    0    -1  
$EndComp
Text Label 6900 1350 0    60   ~ 0
VBat
$Comp
L Solar_Cell SC2
U 1 1
P 1200 1850
F 0 "SC2" H 1300 1950 50  0000 L CNN
F 1 "Solar_Cell" H 1300 1850 50  0001 L CNN
F 2 "CustomFootprints:MONO_SOLAR_CELL_22MMx7MM_KXOB22-04X3F" V 1200 1910 50  0001 C CNN
F 3 "IXYS SLMD480H12L" H 1600 1750 50  0001 C CNN
F 4 "1.89V" H 1200 1850 60  0001 C CNN "Max_Voltage"
F 5 "15mA" H 1200 1850 60  0001 C CNN "Max_Current"
F 6 "KXOB22-04X3F" H 1200 1850 50  0001 C CNN "MFG_PN"
	1    1200 1850
	1    0    0    -1  
$EndComp
$Comp
L Solar_Cell SC3
U 1 1
P 1200 2200
F 0 "SC3" H 1300 2300 50  0000 L CNN
F 1 "Solar_Cell" H 1300 2200 50  0001 L CNN
F 2 "CustomFootprints:MONO_SOLAR_CELL_22MMx7MM_KXOB22-04X3F" V 1200 2260 50  0001 C CNN
F 3 "IXYS SLMD480H12L" H 1600 2100 50  0001 C CNN
F 4 "1.89V" H 1200 2200 60  0001 C CNN "Max_Voltage"
F 5 "15mA" H 1200 2200 60  0001 C CNN "Max_Current"
F 6 "KXOB22-04X3F" H 1200 2200 50  0001 C CNN "MFG_PN"
	1    1200 2200
	1    0    0    -1  
$EndComp
$Comp
L Solar_Cell SC4
U 1 1
P 1200 2550
F 0 "SC4" H 1300 2650 50  0000 L CNN
F 1 "Solar_Cell" H 1300 2550 50  0001 L CNN
F 2 "CustomFootprints:MONO_SOLAR_CELL_22MMx7MM_KXOB22-04X3F" V 1200 2610 50  0001 C CNN
F 3 "IXYS SLMD480H12L" H 1600 2450 50  0001 C CNN
F 4 "1.89V" H 1200 2550 60  0001 C CNN "Max_Voltage"
F 5 "15mA" H 1200 2550 60  0001 C CNN "Max_Current"
F 6 "KXOB22-04X3F" H 1200 2550 50  0001 C CNN "MFG_PN"
	1    1200 2550
	1    0    0    -1  
$EndComp
$Comp
L Solar_Cell SC5
U 1 1
P 1200 2900
F 0 "SC5" H 1300 3000 50  0000 L CNN
F 1 "Solar_Cell" H 1300 2900 50  0001 L CNN
F 2 "CustomFootprints:MONO_SOLAR_CELL_22MMx7MM_KXOB22-04X3F" V 1200 2960 50  0001 C CNN
F 3 "IXYS SLMD480H12L" H 1600 2800 50  0001 C CNN
F 4 "1.89V" H 1200 2900 60  0001 C CNN "Max_Voltage"
F 5 "15mA" H 1200 2900 60  0001 C CNN "Max_Current"
F 6 "KXOB22-04X3F" H 1200 2900 50  0001 C CNN "MFG_PN"
	1    1200 2900
	1    0    0    -1  
$EndComp
$Comp
L Solar_Cell SC6
U 1 1
P 1200 3300
F 0 "SC6" H 1300 3400 50  0000 L CNN
F 1 "Solar_Cell" H 1300 3300 50  0001 L CNN
F 2 "CustomFootprints:MONO_SOLAR_CELL_22MMx7MM_KXOB22-04X3F" V 1200 3360 50  0001 C CNN
F 3 "IXYS SLMD480H12L" H 1600 3200 50  0001 C CNN
F 4 "1.89V" H 1200 3300 60  0001 C CNN "Max_Voltage"
F 5 "15mA" H 1200 3300 60  0001 C CNN "Max_Current"
F 6 "KXOB22-04X3F" H 1200 3300 50  0001 C CNN "MFG_PN"
	1    1200 3300
	1    0    0    -1  
$EndComp
$Comp
L TEST_2P J9
U 1 1
P 1700 3050
F 0 "J9" V 1700 3110 50  0000 C CNN
F 1 "TEST_2P" H 1700 2980 50  0001 C CNN
F 2 "Measurement_Points:Test_Point_2Pads" H 1700 3050 50  0001 C CNN
F 3 "" H 1700 3050 50  0001 C CNN
	1    1700 3050
	0    1    1    0   
$EndComp
Wire Wire Line
	1700 2850 1700 2700
Wire Wire Line
	1700 2700 1200 2700
Wire Wire Line
	1700 3250 1700 3400
Wire Wire Line
	1700 3400 1200 3400
Text Notes 1950 2600 0    60   ~ 0
1.89 x 4 = 7.56V_max
Text Notes 1950 2700 0    60   ~ 0
1.89 x 6 = 11.34V_max
Text Notes 650  4200 0    60   ~ 0
ADC divider: For 4 solar panels:\nRtop = 1M, Rbot = 188k\nFor 6 panels:\nRtop = 1M, Rbot = 118k\n
$Comp
L TEST_2P J12
U 1 1
P 2300 3600
F 0 "J12" V 2300 3660 50  0000 C CNN
F 1 "TEST_2P" H 2300 3530 50  0001 C CNN
F 2 "Measurement_Points:Test_Point_2Pads" H 2300 3600 50  0001 C CNN
F 3 "" H 2300 3600 50  0001 C CNN
	1    2300 3600
	0    1    1    0   
$EndComp
Wire Wire Line
	2300 3300 2300 3400
$Comp
L TEST_1P TP4
U 1 1
P 7200 1800
F 0 "TP4" H 7200 2000 50  0000 C CNN
F 1 "TEST_1P" H 7200 2000 50  0001 C CNN
F 2 "CustomFootprints:TestPointHole" H 7400 1800 50  0001 C CNN
F 3 "" H 7400 1800 50  0001 C CNN
	1    7200 1800
	1    0    0    -1  
$EndComp
$Comp
L TEST_1P TP6
U 1 1
P 7150 1950
F 0 "TP6" H 7150 2150 50  0000 C CNN
F 1 "TEST_1P" H 7150 2150 50  0001 C CNN
F 2 "CustomFootprints:TestPointHole" H 7350 1950 50  0001 C CNN
F 3 "" H 7350 1950 50  0001 C CNN
	1    7150 1950
	1    0    0    -1  
$EndComp
Wire Wire Line
	7150 1950 7700 1950
$Comp
L TEST_1P TP12
U 1 1
P 9850 4100
F 0 "TP12" H 9850 4370 50  0000 C CNN
F 1 "TEST_1P" H 9850 4300 50  0001 C CNN
F 2 "CustomFootprints:TestPointHole" H 10050 4100 50  0001 C CNN
F 3 "" H 10050 4100 50  0001 C CNN
F 4 "DNP" H 9850 4300 60  0000 C CNN "DNP"
	1    9850 4100
	1    0    0    -1  
$EndComp
$Comp
L TEST_1P TP9
U 1 1
P 5350 3950
F 0 "TP9" H 5350 4150 50  0000 C CNN
F 1 "TEST_1P" H 5350 4150 50  0001 C CNN
F 2 "CustomFootprints:TestPointHole" H 5550 3950 50  0001 C CNN
F 3 "" H 5550 3950 50  0001 C CNN
	1    5350 3950
	1    0    0    -1  
$EndComp
$Comp
L TEST_1P TP10
U 1 1
P 6000 3950
F 0 "TP10" H 6000 4150 50  0000 C CNN
F 1 "TEST_1P" H 6000 4150 50  0001 C CNN
F 2 "CustomFootprints:TestPointHole" H 6200 3950 50  0001 C CNN
F 3 "" H 6200 3950 50  0001 C CNN
	1    6000 3950
	1    0    0    -1  
$EndComp
$Comp
L C_Small C8
U 1 1
P 2650 4550
F 0 "C8" H 2660 4620 50  0000 L CNN
F 1 "10nF" H 2660 4470 50  0000 L CNN
F 2 "Capacitors_SMD:C_1206_HandSoldering" H 2650 4550 50  0001 C CNN
F 3 "" H 2650 4550 50  0001 C CNN
	1    2650 4550
	1    0    0    -1  
$EndComp
Wire Wire Line
	2650 4450 2650 4300
Connection ~ 2650 4300
Wire Wire Line
	2650 4650 2650 4750
Wire Wire Line
	2650 4750 2300 4750
Connection ~ 2300 4750
Wire Wire Line
	7200 1800 7700 1800
Text Label 7450 1800 0    60   ~ 0
PWRGD
Text Label 7450 1950 0    60   ~ 0
~SHDN
$Comp
L R_Small R1
U 1 1
P 7400 1550
F 0 "R1" H 7430 1570 50  0000 L CNN
F 1 "1M" H 7430 1510 50  0000 L CNN
F 2 "Resistors_SMD:R_1206_HandSoldering" H 7400 1550 50  0001 C CNN
F 3 "" H 7400 1550 50  0001 C CNN
	1    7400 1550
	1    0    0    -1  
$EndComp
Wire Wire Line
	7400 1450 7400 1350
Connection ~ 7400 1350
Wire Wire Line
	7400 1650 7400 1800
Connection ~ 7400 1800
Wire Wire Line
	1350 1300 1200 1300
Wire Wire Line
	1750 1300 1900 1300
Wire Wire Line
	2150 1950 2550 1950
Wire Wire Line
	2550 1950 2550 1750
Wire Wire Line
	2550 1550 2550 1300
Connection ~ 2550 1300
Wire Wire Line
	9650 1900 9650 1950
Connection ~ 9650 1950
NoConn ~ 1450 5500
$Comp
L TEST_2P J16
U 1 1
P 3650 6100
F 0 "J16" H 3650 6160 50  0000 C CNN
F 1 "TEST_2P" H 3650 6030 50  0001 C CNN
F 2 "Measurement_Points:Test_Point_2Pads" H 3650 6100 50  0001 C CNN
F 3 "" H 3650 6100 50  0001 C CNN
	1    3650 6100
	1    0    0    -1  
$EndComp
$Comp
L TEST_2P J18
U 1 1
P 3650 6200
F 0 "J18" H 3650 6260 50  0000 C CNN
F 1 "TEST_2P" H 3650 6130 50  0001 C CNN
F 2 "Measurement_Points:Test_Point_2Pads" H 3650 6200 50  0001 C CNN
F 3 "" H 3650 6200 50  0001 C CNN
	1    3650 6200
	1    0    0    -1  
$EndComp
Wire Wire Line
	2950 6100 3450 6100
Wire Wire Line
	2950 6200 3450 6200
Wire Wire Line
	3850 6100 4400 6100
Wire Wire Line
	3850 6200 4400 6200
$Comp
L TEST_2P J10
U 1 1
P 8900 3150
F 0 "J10" H 8900 3210 50  0000 C CNN
F 1 "TEST_2P" H 8900 3080 50  0001 C CNN
F 2 "Measurement_Points:Test_Point_2Pads" H 8900 3150 50  0001 C CNN
F 3 "" H 8900 3150 50  0001 C CNN
	1    8900 3150
	0    1    1    0   
$EndComp
$Comp
L TEST_2P J14
U 1 1
P 10150 5200
F 0 "J14" H 10150 5260 50  0000 C CNN
F 1 "TEST_2P" H 10150 5130 50  0001 C CNN
F 2 "Measurement_Points:Test_Point_2Pads" H 10150 5200 50  0001 C CNN
F 3 "" H 10150 5200 50  0001 C CNN
	1    10150 5200
	0    1    1    0   
$EndComp
$Comp
L TEST_2P J17
U 1 1
P 1150 6200
F 0 "J17" H 1150 6260 50  0000 C CNN
F 1 "TEST_2P" H 1150 6130 50  0001 C CNN
F 2 "Measurement_Points:Test_Point_2Pads" H 1150 6200 50  0001 C CNN
F 3 "" H 1150 6200 50  0001 C CNN
	1    1150 6200
	1    0    0    -1  
$EndComp
Wire Wire Line
	1450 6200 1350 6200
Wire Wire Line
	950  6200 650  6200
Wire Wire Line
	6300 3550 6300 3650
Wire Wire Line
	6300 3850 6300 3950
$EndSCHEMATC
